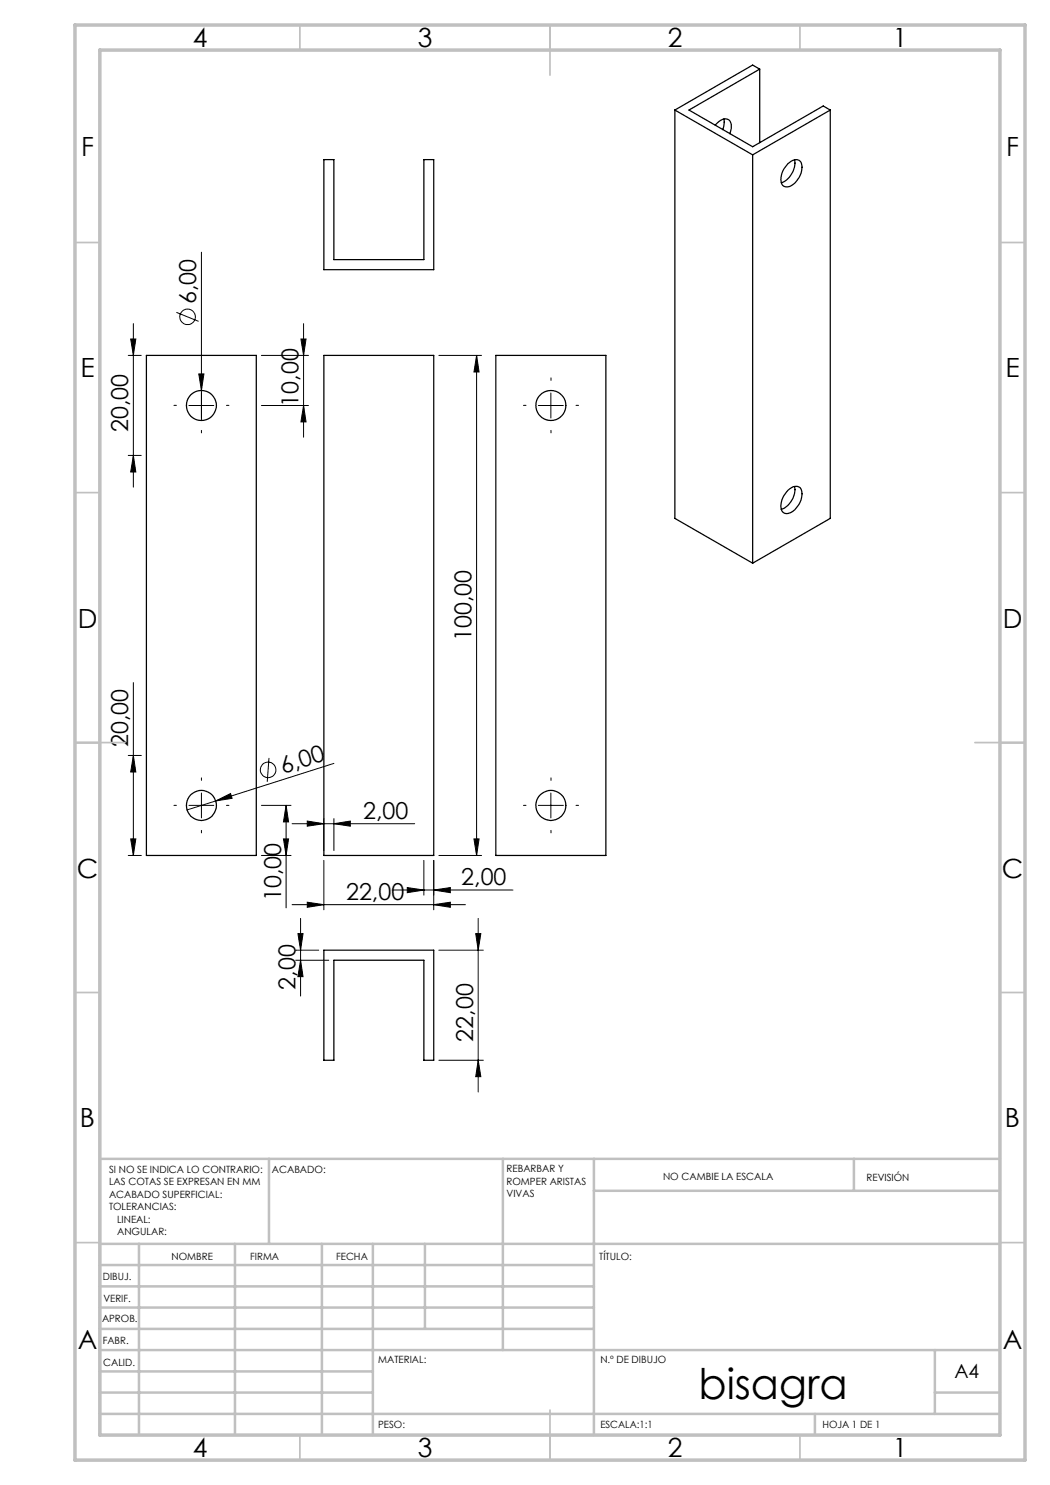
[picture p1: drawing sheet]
<svg xmlns="http://www.w3.org/2000/svg" width="210mm" height="297mm" viewBox="0 0 210 297" stroke-linecap="round" stroke-linejoin="round" font-family="sans-serif">
<g fill="none" stroke="#000" stroke-width=".2">
<path d="M40.3 50.4v33.7M25.6 71.1h2.7M26.1 67.8h1.1l-.5 3.3zM26.7 64.7v32.7M35.3 62.5l4.4 1.8M39.8 74.8h1l-.5 3.3zM52.3 71.1h9.4M60.2 67.8h1l-.5 3.3zM60.7 64.7v22.8M87.8 71.1h8.5M95.3 71.1v100M95.3 71.1l.5 3.3h-1z"/>
<path d="M110.2 78.6v5M25.6 91.1h2.7M26.7 91.1l.5 3.3h-1.1zM37.8 81.1h5M52.3 81.1h9.4M60.7 81.1l.5 3.3h-1zM107.7 81.1h5M26.7 136.5v34.6M25.6 151.1h2.7M26.7 151.1l.5 3.3h-1.1zM40.3 158.6v5M53.8 151.6l-.4 4.7"/>
<path d="M66.8 152.7l-23.7 7.5M110.2 158.6v5M25.6 171.1h2.7M26.1 167.8h1.1l-.5 3.3zM37.8 161.1h5M43.1 160.2l3-1.5 .3 1zM43.1 160.2l-5.7 1.8M52.3 161.1h5.9M52.3 171.1h5.9M56.7 167.8h1l-.5 3.3zM57.2 161.1l.5 3.3h-1zM57.2 161.1v20.5"/>
<path d="M58.4 164.7h24.5M61.5 164.2l3.3 .5-3.3 .5zM64.8 163.7v6.4M64.8 172.1v9.9M66.8 164.7l3.3-.5v1zM66.8 163.7v6.4M78.4 178h24.2M81.5 177.5l3.3 .5-3.3 .5zM84.8 172.1v6.9M86.7 178l3.4-.5v1zM86.7 172.1v9.9M87.8 171.1h8.5"/>
<path d="M94.8 167.8h1l-.5 3.3zM107.7 161.1h5M58.4 180.9h34.7M59.1 190h4.6M59.1 192h6.7M59.6 186.7h1l-.5 3.3zM60.1 183.7v15.5M60.1 192l.5 3.3h-1zM61.5 180.4l3.3 .5-3.3 .6zM86.7 180.9l3.4-.5v1.1zM87.8 190h8.9M95.1 186.7h1.1l-.6 3.3z"/>
<path d="M95.6 183.7v34.7M87.8 212.1h8.9M95.6 212.1l.6 3.2h-1.1z"/>
<circle cx="37.5" cy="63.4" r="1.56"/>
<circle cx="53.6" cy="154" r="1.55"/>
</g>
<g fill="none" stroke="#000" stroke-width=".2" stroke-dasharray="15.2 1.3 1.3 1.3">
<path d="M40.3 76.1v-.5M110.2 76.1v-.5M35.3 81.1h-.5M40.3 86.1v.5M45.3 81.1h.5M105.2 81.1h-.5M110.2 86.1v.5M115.2 81.1h.5M40.3 156.1v-.5M110.2 156.1v-.5M35.3 161.1h-.5M40.3 166.1v.5"/>
<path d="M45.3 161.1h.5M105.2 161.1h-.5M110.2 166.1v.5M115.2 161.1h.5"/>
</g>
<g fill="none" stroke="#c0c0c0" stroke-width=".35">
<path d="M60 5v5M110 5v10M160 5v5M15 48.5h5M200 48.5h5M15 98.5h5M200 98.5h5M15 148.5h10M195 148.5h10M15 198.5h5M200 198.5h5M15 248.5h5"/>
<path d="M200 248.5h5M60 287v5M110 282v10M160 287v5"/>
</g>
<g fill="none" stroke="#c0c0c0" stroke-width=".5">
<path d="M53.8 231.8v17M100.6 231.8v38.2M118.8 231.8v55.2M118.8 238.2h81.2M170.8 231.8v6.4M200 231.8h-180v55.2M20 248.8h180M20 257.3h98.8M20 253h98.8M27.8 248.8v38.2M47 248.8v38.2M64.4 248.8v38.2"/>
<path d="M74.6 248.8v38.2M85 248.8v17M20 265.8h98.8M20 261.5h98.8M20 278.5h54.6M20 274.3h54.6M20 270h180M187 278.5h13M187 270v12.8M20 282.8h180M163 282.8v4.2"/>
</g>
<path d="M15 5h190v287h-190zM20 10h180v277h-180z" fill="none" stroke="#c0c0c0" stroke-width=".7"/>
<g fill="#000">
<path d="M39.8 74.8h1l-.5 3.3zM43.1 160.2l3-1.5 .3 1z"/>
<path d="M26.7 151.1l.5 3.3h-1.1zM26.1 167.8h1.1l-.5 3.3zM57.2 161.1l.5 3.3h-1zM56.7 167.8h1l-.5 3.3zM26.1 67.8h1.1l-.5 3.3zM26.7 91.1l.5 3.3h-1.1z"/>
<path d="M66.8 164.7l3.3-.5v1zM61.5 164.2l3.3 .5-3.3 .5z"/>
<path d="M81.5 177.5l3.3 .5-3.3 .5zM86.7 178l3.4-.5v1z"/>
<path d="M94.8 167.8h1l-.5 3.3zM95.3 71.1l.5 3.3h-1zM95.6 212.1l.6 3.2h-1.1zM95.1 186.7h1.1l-.6 3.3zM60.1 192l.5 3.3h-1zM59.6 186.7h1l-.5 3.3zM60.7 81.1l.5 3.3h-1zM60.2 67.8h1l-.5 3.3z"/>
<path d="M61.5 180.4l3.3 .5-3.3 .6zM86.7 180.9l3.4-.5v1.1z"/>
</g>
<g fill="none" stroke="#000" stroke-width=".25">
<path d="M151.9 13.8l-1.4-.8-15.5 9M151.9 13.8l-14.1 8.2 12.7 7.3 14.1-8.1 1.5 .8M151.9 13.8v14.7M64.8 31.9h2v20h18v-20h1.9v22h-21.9zM135 22l15.5 9M135 22v81.7l15.5 8.9M143.1 25a2.38 2.38 0 0 1 2.6-1.1 2.16 2.16 0 0 1 .2 2.8M144.8 23.8v1.1l-.3 1M150.5 31v81.6M157.6 32.7a1.76 1.76 0 0 1 2.4-.5 3.7 3.7 0 0 1-1 4.4 1.67 1.67 0 0 1-2.6 .3 4 4 0 0 1 1.2-4.2zM158.9 32a4.3 4.3 0 0 1-2.7 4.5M166.1 22l-15.6 9"/>
<path d="M166.1 22v81.7l-15.6 8.9M29.3 71.1h22v100h-22zM64.8 71.1h21.9v100h-21.9zM99.2 71.1h22v100h-22zM157.6 98a1.67 1.67 0 0 1 2.6-.2 4 4 0 0 1-2.9 4.9 1.37 1.37 0 0 1-1.1-1.9l.2-.8 .4-.9zM158.9 97.3a4.3 4.3 0 0 1-2.7 4.6M64.8 190h21.9v22.1h-1.9v-20.1h-18v20.1h-2z"/>
<circle cx="40.3" cy="81.1" r="3"/>
<circle cx="110.2" cy="81.1" r="3"/>
<circle cx="40.3" cy="161.1" r="2.99"/>
<circle cx="110.2" cy="161.1" r="2.99"/>
</g>
<text font-size="8.5" x="139.7" y="279.7">bisagra</text>
<g font-size="5.3">
<text x="38.5" y="9.5">4</text>
<text x="83.5" y="9.5">3</text>
<text x="133.6" y="9.5">2</text>
<text x="178.6" y="9.5">1</text>
<text x="16.2" y="31.3">F</text>
<text x="201.2" y="31.3">F</text>
<text x="16.1" y="75.5">E</text>
<text x="201.1" y="75.5">E</text>
<text x="15.5" y="125.5">D</text>
<text x="200.5" y="125.5">D</text>
<text x="15.4" y="175.5">C</text>
<text x="200.4" y="175.5">C</text>
<text x="16" y="225.5">B</text>
<text x="201" y="225.5">B</text>
<text x="15.5" y="269.8">A</text>
<text x="200.5" y="269.8">A</text>
<text x="38.5" y="291.5">4</text>
<text x="83.5" y="291.5">3</text>
<text x="133.6" y="291.5">2</text>
<text x="178.6" y="291.5">1</text>
</g>
<g font-size="4.7">
<text x="39.2" y="60.8" transform="rotate(-90 39.2 60.8)">6,00</text>
<text x="59.7" y="81.3" transform="rotate(-90 59.7 81.3)">10,00</text>
<text x="25.7" y="86.5" transform="rotate(-90 25.7 86.5)">20,00</text>
<text x="94.3" y="128.2" transform="rotate(-90 94.3 128.2)">100,00</text>
<text x="25.7" y="149.5" transform="rotate(-90 25.7 149.5)">20,00</text>
<text x="56.6" y="154.8" transform="rotate(-18 56.6 154.8)">6,00</text>
<text x="72.6" y="163.7">2,00</text>
<text x="69.2" y="179.9">22,00</text>
<text x="92.3" y="177">2,00</text>
<text x="56.2" y="180.3" transform="rotate(-90 56.2 180.3)">10,00</text>
<text x="59.1" y="197.9" transform="rotate(-90 59.1 197.9)">2,00</text>
<text x="94.7" y="208.3" transform="rotate(-90 94.7 208.3)">22,00</text>
</g>
<text font-size="3.9" x="190.9" y="275.5">A4</text>
<g font-size="2">
<text x="21.8" y="234.6">SI NO SE INDICA LO CONTRARIO:</text>
<text x="21.8" y="237.1">LAS COTAS SE EXPRESAN EN MM</text>
<text x="21.8" y="239.6">ACABADO SUPERFICIAL:</text>
<text x="54.4" y="234.6">ACABADO:</text>
<text x="101.3" y="234.5">REBARBAR Y</text>
<text x="101.3" y="237">ROMPER ARISTAS</text>
<text x="101.3" y="239.5">VIVAS</text>
<text x="132.6" y="236">NO CAMBIE LA ESCALA</text>
<text x="173.3" y="236.2">REVISIÓN</text>
<text x="21.8" y="242.1">TOLERANCIAS:</text>
<text x="23.4" y="244.6">LINEAL:</text>
<text x="23.4" y="247.1">ANGULAR:</text>
<text x="34.3" y="252">NOMBRE</text>
<text x="50" y="251.9">FIRMA</text>
<text x="67.2" y="251.9">FECHA</text>
<text x="119.9" y="251.9">TÍTULO:</text>
<text x="20.6" y="256.1">DIBUJ.</text>
<text x="20.7" y="260.3">VERIF.</text>
<text x="20.4" y="264.4">APROB.</text>
<text x="20.5" y="268.8">FABR.</text>
<text x="20.7" y="273.1">CALID.</text>
<text x="75.6" y="272.5">MATERIAL:</text>
<text x="120.1" y="272.5">N.º DE DIBUJO</text>
<text x="75.6" y="285.5">PESO:</text>
<text x="120.1" y="285.6">ESCALA:1:1</text>
<text x="164.5" y="285.6">HOJA 1 DE 1</text>
</g>
</svg>
